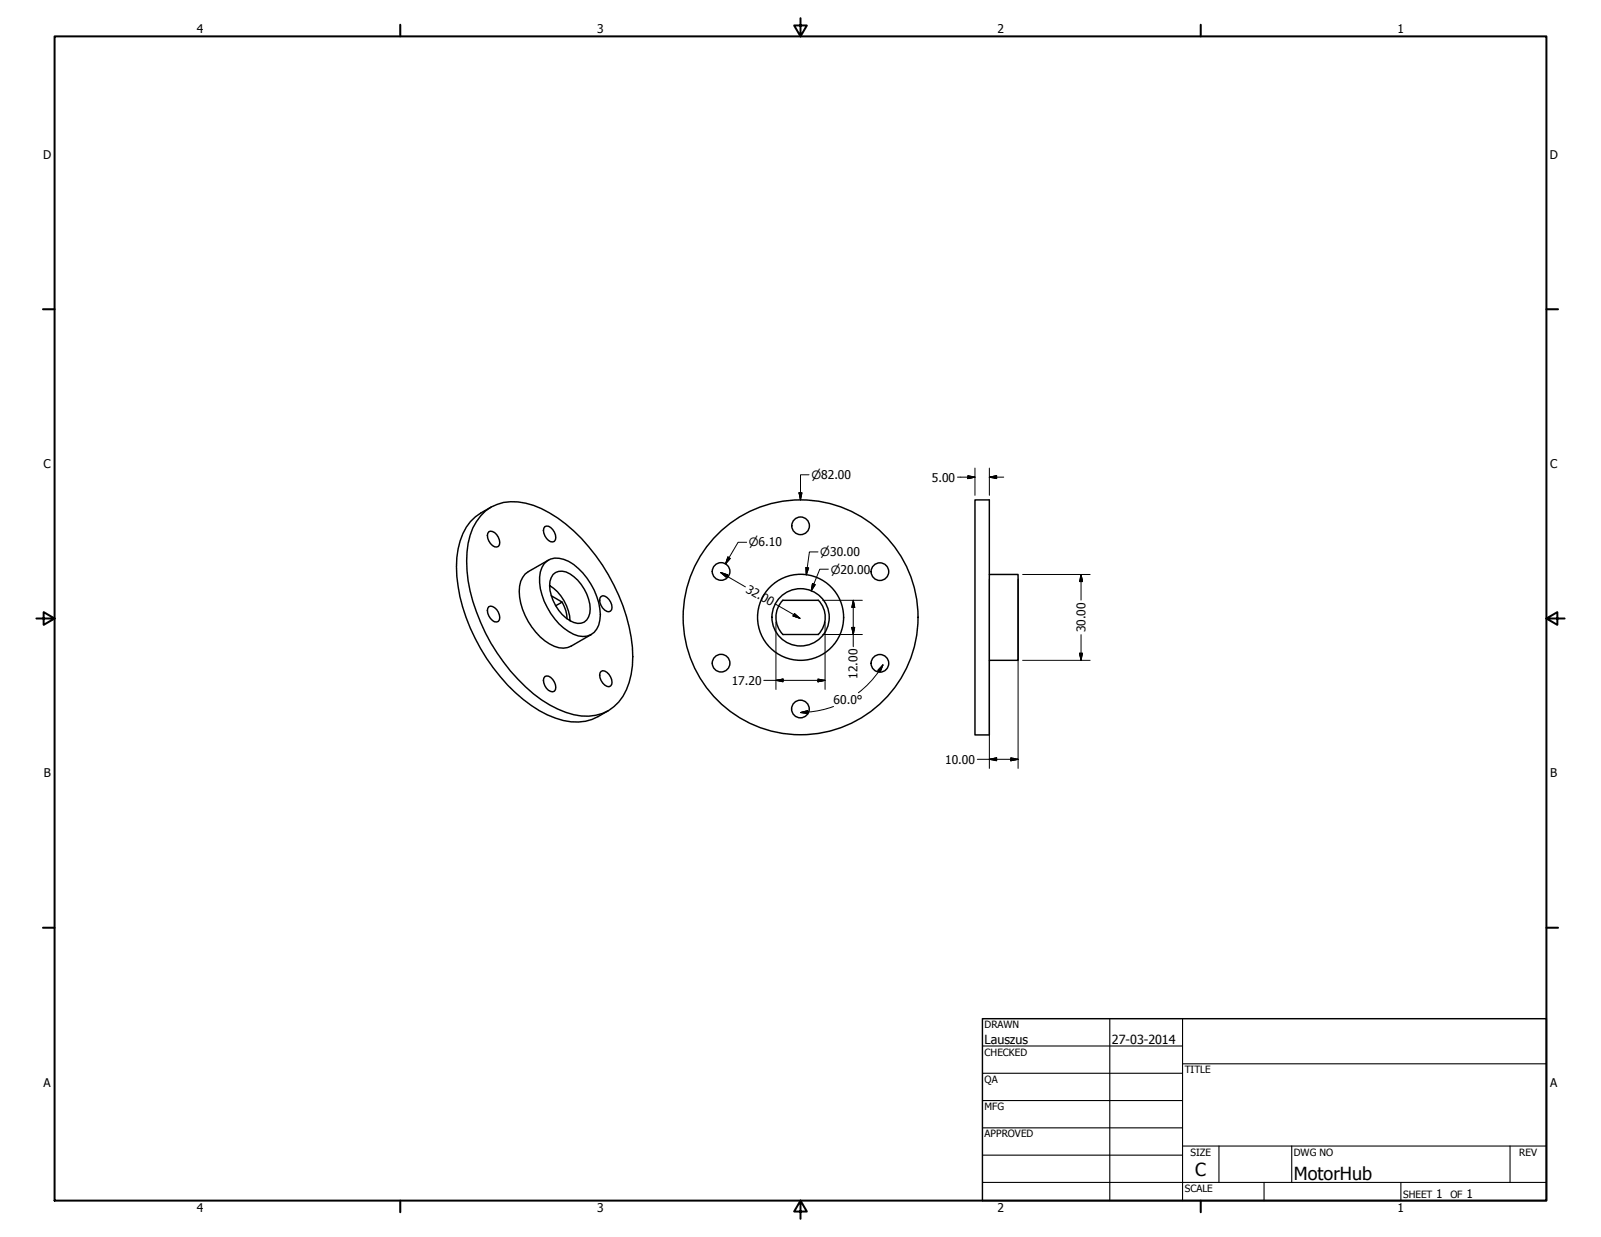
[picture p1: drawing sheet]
<svg xmlns="http://www.w3.org/2000/svg" width="559mm" height="432mm" viewBox="0 0 559 432" stroke-linecap="round" stroke-linejoin="round" font-family="sans-serif">
<!-- layer: Visible (ANSI) -->
<g fill="none" stroke="#000" stroke-width=".51">
<path d="M169.4 178.4a15.7 15.7 0 0 1 14.1-2.8 43.2 43.2 0 0 1 22 15.3 64 64 0 0 1 15.4 38.3 24.2 24.2 0 0 1-4.9 15.8 16.2 16.2 0 0 1-18.5 3.7 48.1 48.1 0 0 1-21.7-17.6 65.2 65.2 0 0 1-12.8-31.9 27.3 27.3 0 0 1 3.3-17.1zM171.4 177a18.2 18.2 0 0 0-9.9 9.3 32.1 32.1 0 0 0-1.6 18.4 64.5 64.5 0 0 0 28.4 43.4 22.5 22.5 0 0 0 18.3 3l5.7-3M340.3 174.5h5v82h-5zM170.6 185.6a3.1 3.1 0 0 1 3.7 2.9 1.66 1.66 0 0 1-.9 2.4 3.8 3.8 0 0 1-2.8-5.3zM189.9 196.8a5.8 5.8 0 0 1 6.9-1.5 21.9 21.9 0 0 1 12.2 15.1 11 11 0 0 1-1.6 10.3 7 7 0 0 1-8.9-.2 23.4 23.4 0 0 1-10.2-19.1l.3-1.8zM190.2 183.8a3.1 3.1 0 0 1 3.7 2.9 1.7 1.7 0 0 1-1 2.5 3.8 3.8 0 0 1-2.7-5.4zM191.5 195.5l-7.2 4.1a8.4 8.4 0 0 0-2.9 8.8 22.9 22.9 0 0 0 12.1 17.2 6.7 6.7 0 0 0 5.8 0l7.1-4.1M170.6 211.8a3.2 3.2 0 0 1 3.7 2.9 1.57 1.57 0 0 1-.1 1.7 1.57 1.57 0 0 1-1.6 .6 4.5 4.5 0 0 1-2.4-4.7zM191.8 204.4a4.3 4.3 0 0 1 2.1-4.6 4.3 4.3 0 0 1 5 .5 15.3 15.3 0 0 1 7 13.8 3.9 3.9 0 0 1-5.6 3.2 15 15 0 0 1-8.5-12.9 15.7 15.7 0 0 1 7.1 12.3M192.4 208l3.8 2.2-2.3 1.3M196.2 210.2a11.9 11.9 0 0 1 1.7 5.8M209.8 208.2a2.11 2.11 0 0 1 2.7 1 3.4 3.4 0 0 1 .6 4.1 2.11 2.11 0 0 1-2.7-1 3.4 3.4 0 0 1-.6-4.1z"/>
<path d="M273.2 209.5h12.4M273.3 209.5a8.6 8.6 0 0 0 0 12M285.6 209.5a8.6 8.6 0 0 1 0 12h-12.4M345.3 200.5h10v30h-10M190.2 236.2a3.1 3.1 0 0 1 3.7 2.8 1.7 1.7 0 0 1-1 2.5 3.8 3.8 0 0 1-2.7-5.3zM209.8 234.4a2.11 2.11 0 0 1 2.7 1 3.4 3.4 0 0 1 .6 4.1 2.11 2.11 0 0 1-2.7-1.1 3.4 3.4 0 0 1-.6-4z"/>
<circle cx="251.7" cy="199.5" r="3.1"/>
<circle cx="279.4" cy="183.5" r="3.1"/>
<circle cx="307.1" cy="199.5" r="3.1"/>
<circle cx="279.4" cy="215.5" r="41"/>
<circle cx="279.4" cy="215.5" r="15"/>
<circle cx="279.4" cy="215.5" r="10"/>
<circle cx="251.7" cy="231.5" r="3.1"/>
<circle cx="307.1" cy="231.6" r="3.1"/>
<circle cx="279.4" cy="247.5" r="3.1"/>
</g>
<!-- layer: Border (ANSI) -->
<g fill="none" stroke="#000" stroke-width=".7">
<path d="M19 12.7h520.8v406.4h-520.8zM139.7 8.6v4.1M279.4 6.3v6.4l-2.2-3.8h4.4l-2.2 3.8M419.1 8.6v4.1M15 107.9h4M539.8 107.9h4M12.7 215.9h6.3l-3.8-2.2v4.4l3.8-2.2M539.8 215.9l3.8 2.2v-4.4l-3.8 2.2h6.3M15 323.8h4M539.8 323.8h4M139.7 419.1v4.1M279.4 419.1l2.2 3.8h-4.4l2.2-3.8v6.3"/>
<path d="M419.1 419.1v4.1"/>
</g>
<!-- layer: Title (ANSI) -->
<g fill="none" stroke="#000" stroke-width=".38">
<path d="M387.3 355.6v63.5M412.7 355.6v63.5M342.9 365.1h69.8M342.9 374.6h69.8M412.7 371.3h127.1M342.9 384.2h69.8M342.9 393.7h69.8M342.9 412.7h196.9M342.9 403.2h69.8M412.7 400h127.1M425.4 400v12.7M441.2 412.7v6.4"/>
<path d="M450.8 400v12.7M488.9 412.7v6.4M527 400v12.7"/>
</g>
<path d="M342.9 355.6h196.9v63.5h-196.9z" fill="none" stroke="#000" stroke-width=".51"/>
<!-- layer: Dimension (ANSI) -->
<g fill="none" stroke="#000" stroke-width=".35">
<path d="M278.9 172h1l-.5 2.5zM282.4 165.7h-3v8.8M334.2 166.6h6.1M337.8 166.1l2.5 .5-2.5 .5zM340.3 163.4v9.5M345.3 166.6l2.6-.5v1zM345.3 166.6h5M345.3 163.4v9.5M251.5 199.8l2.4 .9-.5 .8zM251.5 199.8l8.7 5.1M254.1 194.4l.8 .5-1.7 1.9zM260.6 189.3h-3l-4.4 7.5"/>
<path d="M281.3 198.1l1 .1-.9 2.5zM285.5 192.7h-3l-1.1 8M289.1 198.7h-3l-3 7.5M270.6 210.8l8.6 5M270.8 217.1v23.6M277.3 214.2l1.9 1.6-2.4-.8zM283.6 203.7l.9 .4-1.4 2.1zM287.1 209.5h13.9M288 217.1v23.6M297.3 219h1l-.5 2.5zM297.8 209.5l.5 2.5h-1zM297.8 209.5v16.2"/>
<path d="M345.3 202.1v66.1M355.3 202.1v66.1M356.9 200.5h23.6M377.3 200.5l.5 2.5h-1zM377.3 200.5v9M266.6 237.5h21.4M270.8 237.5l2.5-.5v1zM285.5 237l2.5 .5-2.5 .5zM287.1 221.5h13.9M306.8 234.2a33.2 33.2 0 0 1-7.2 7.6M308.2 232.1l-1 2.4-.8-.5zM308.2 232.1l-1.4 2.2"/>
<path d="M356.9 230.5h23.6M376.8 228h1l-.5 2.5zM377.3 221.6v8.9M279.4 248.7l2.5-.6v1zM281.9 248.6l-2.5 .1M290.9 246.6l-4.4 1.3-4.6 .7M341.1 265h14.2M345.3 265l2.6-.5v1.1zM352.8 264.5l2.5 .5-2.5 .6z"/>
</g>
<g fill="#000" stroke="#000" stroke-width=".35">
<path d="M278.9 172l.5 2.5zM278.9 172h1l-.5 2.5zM337.8 167.1l2.5-.5zM337.8 166.1l2.5 .5-2.5 .5zM345.3 166.6l2.6-.5zM345.3 166.6l2.6-.5v1zM254.1 194.4l-.9 2.4zM254.1 194.4l.8 .5-1.7 1.9zM281.3 198.1l.1 2.6zM281.3 198.1l1 .1-.9 2.5zM251.5 199.8l2.4 .9zM251.5 199.8l2.4 .9-.5 .8z"/>
<path d="M276.8 215l2.4 .8zM277.3 214.2l1.9 1.6-2.4-.8zM283.6 203.7l-.5 2.5zM283.6 203.7l.9 .4-1.4 2.1zM297.3 219l.5 2.5zM297.3 219h1l-.5 2.5zM297.8 209.5l.5 2.5zM297.8 209.5l.5 2.5h-1zM377.3 200.5l.5 2.5zM377.3 200.5l.5 2.5h-1zM270.8 237.5l2.5-.5zM270.8 237.5l2.5-.5v1z"/>
<path d="M285.5 238l2.5-.5zM285.5 237l2.5 .5-2.5 .5zM308.2 232.1l-1 2.4zM308.2 232.1l-1 2.4-.8-.5zM376.8 228l.5 2.5zM376.8 228h1l-.5 2.5zM279.4 248.7l2.5-.6zM279.4 248.7l2.5-.6v1zM345.3 265l2.6-.5zM345.3 265l2.6-.5v1.1zM352.8 265.6l2.5-.6zM352.8 264.5l2.5 .5-2.5 .6z"/>
</g>
<g font-size="6.3">
<text x="417.2" y="410.6">C</text>
<text x="451.6" y="411.9">MotorHub</text>
</g>
<g font-size="4.4">
<text x="343.7" y="364.3">Lauszus</text>
<text x="388.1" y="364.3">27-03-2014</text>
</g>
<g font-size="4.2">
<text x="68.7" y="11.7">4</text>
<text x="208.4" y="11.7">3</text>
<text x="348.1" y="11.7">2</text>
<text x="487.8" y="11.7">1</text>
<text x="15.1" y="55.5">D</text>
<text x="540.9" y="55.5">D</text>
<text x="15.2" y="163.4">C</text>
<text x="541" y="163.4">C</text>
<text x="325.2" y="168.1">5.00</text>
<text x="260.1" y="206.6" transform="rotate(30 260.1 206.6)">32.00</text>
<text x="378.8" y="220.7" transform="rotate(-90 378.8 220.7)">30.00</text>
<text x="255.4" y="239">17.20</text>
<text x="299.3" y="236.9" transform="rotate(-90 299.3 236.9)">12.00</text>
<text x="291" y="245.8">60.0°</text>
<text x="329.9" y="266.6">10.00</text>
<text x="15.3" y="271.4">B</text>
<text x="541.1" y="271.4">B</text>
<text x="15.2" y="379.3">A</text>
<text x="541" y="379.3">A</text>
<text x="501.3" y="418.3">1</text>
<text x="511.8" y="418.3">1</text>
<text x="68.7" y="423.2">4</text>
<text x="208.4" y="423.2">3</text>
<text x="348.1" y="423.2">2</text>
<text x="487.8" y="423.2">1</text>
</g>
<g font-size="4">
<text x="283.2" y="167.2">⌀82.00</text>
<text x="261.4" y="190.8">⌀6.10</text>
<text x="286.3" y="194.2">⌀30.00</text>
<text x="289.9" y="200.2">⌀20.00</text>
</g>
<g font-size="3.5">
<text x="343.7" y="358.9">DRAWN</text>
<text x="343.7" y="368.5">CHECKED</text>
<text x="413.5" y="374.6">TITLE</text>
<text x="343.7" y="378">QA</text>
<text x="343.7" y="387.5">MFG</text>
<text x="343.7" y="397.1">APPROVED</text>
<text x="415.5" y="403.4">SIZE</text>
<text x="451.6" y="403.4">DWG NO</text>
<text x="530.3" y="403.4">REV</text>
<text x="413.5" y="416.1">SCALE</text>
<text x="489.7" y="418.3">SHEET</text>
<text x="506.2" y="418.3">OF</text>
</g>
</svg>
